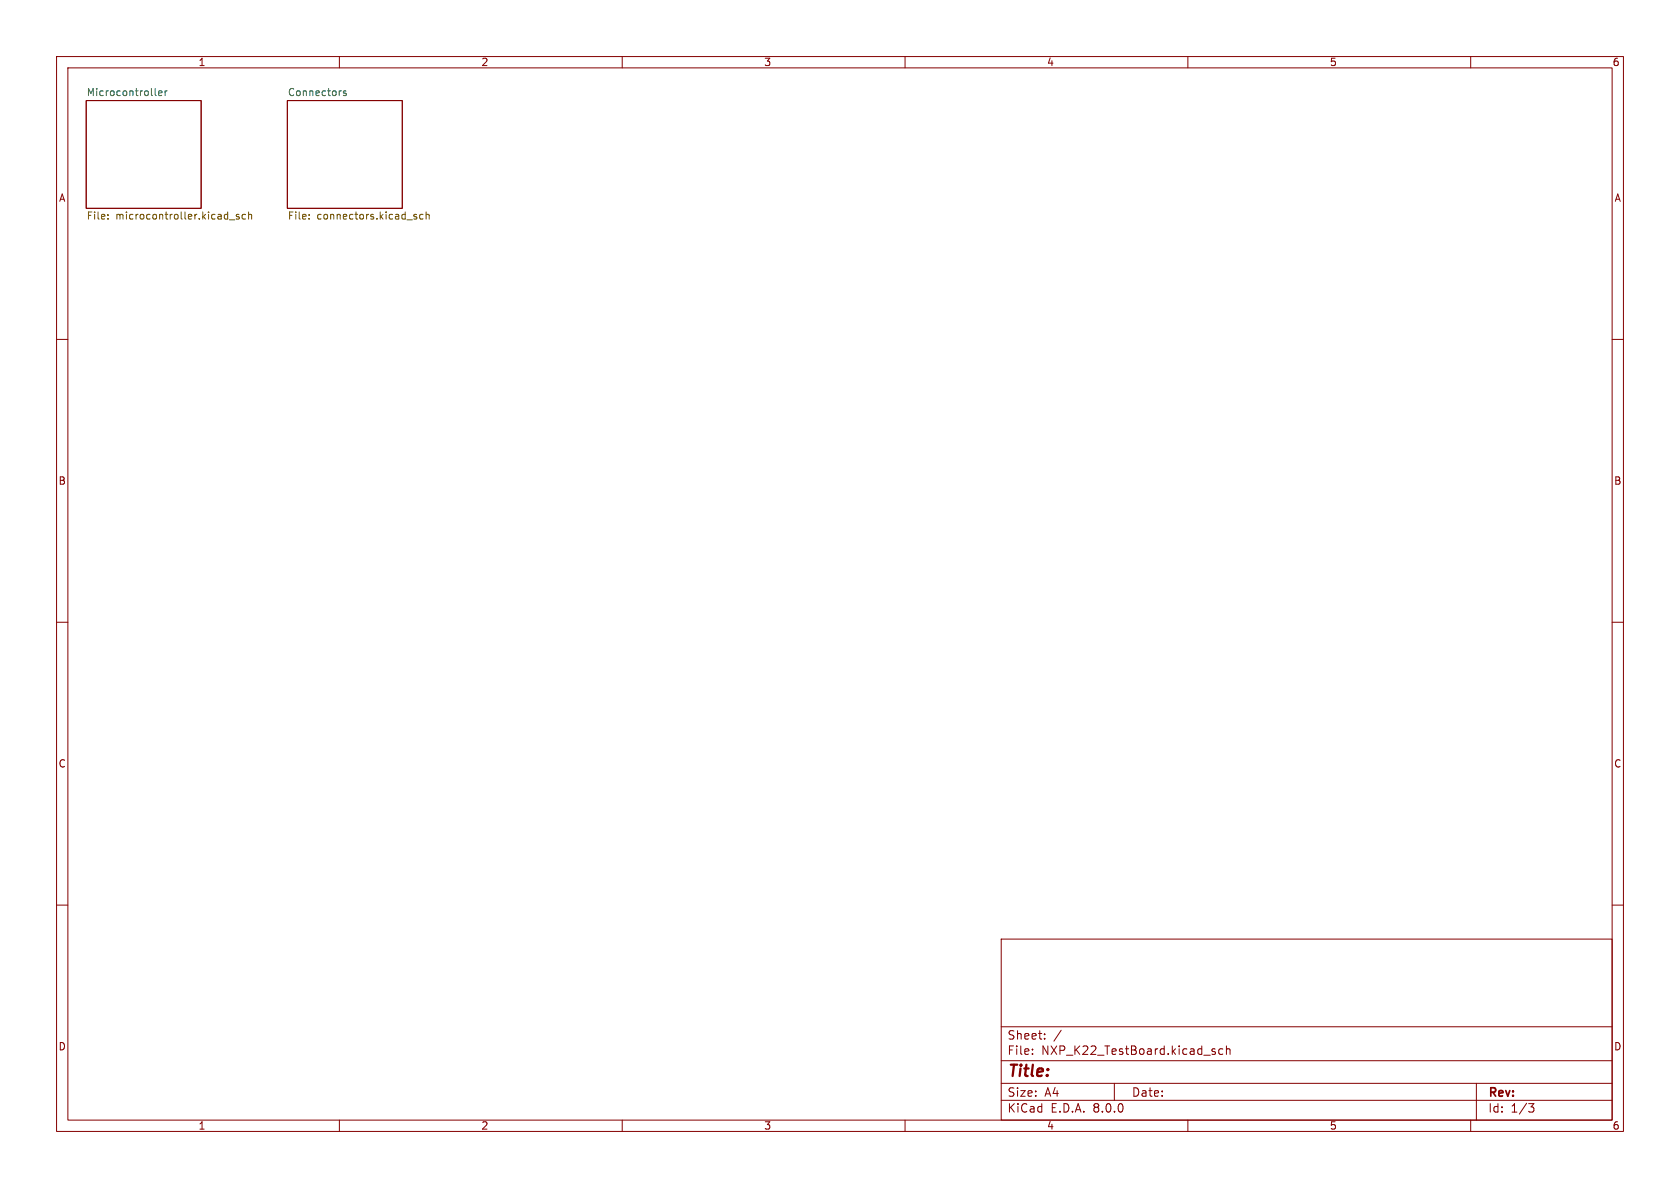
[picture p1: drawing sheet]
<svg xmlns="http://www.w3.org/2000/svg" width="297mm" height="210mm" viewBox="0 0 297 210" stroke-linecap="round" stroke-linejoin="round" font-family="sans-serif">
<g fill="none" stroke="#840000" stroke-width=".18">
<path d="M10 10h277v190h-277zM12 12h273v186h-273zM15.2 17.8h20.4v19h-20.4zM50.8 17.8h20.3v19h-20.3zM60 10v2M110 10v2M160 10v2M210 10v2M260 10v2M10 60h2M285 60h2M10 110h2"/>
<path d="M285 110h2M10 160h2M285 160h2M177 166h108v32h-108zM60 198v2M110 198v2M160 198v2M177 194.5h108M177 191.5h108M177 187.5h108M177 181.5h108M182.5 186.3v.1"/>
<path d="M182.5 185.5v.1M184.7 183.6v.1M184.7 182.8v.1M187.6 182.1l-1.3 2M197 191.5v3M210 198v2M214.5 185.9l.3 .1 .1 .2-.2 .2h-.3M214.5 185.4l.3 .1M216.2 185.5l-.5-.1-.2 .3v.4l.1 .2h.6M216.8 185.5l.2-.1 .4 .1 .1 .9M216.8 184.9v1.5M260 198v2"/>
<path d="M261 191.5v6.5M270.2 195.1h1l-.5 .6 .4 .1 .1 .5-.3 .3h-.4"/>
</g>
<path d="M27.4 16.7l.2 .2M28 16.5l.6-.1v-.3h-.4l-.2 .1 .1 .6h.5M29.2 16.1v.8M29.6 16.1l-.4 .2M61.2 16.1h-.3l-.2 .1 .1 .2 .4 .1v.3h-.5" fill="none" stroke="#006464" stroke-width=".18"/>
<g fill="none" stroke="#725600" stroke-width=".18">
<path d="M19.1 38.6v.1M19.1 38v.1M40.6 38.9h.9M42.3 38l-.4-.1-.1 .2v.2l.5 .1v.3h-.5M43.4 38l-.4-.1-.2 .2 .1 .6h.5M43.9 38l.2-.1 .3 .1 .1 .7M43.9 37.5v1.2M54.6 38.6v.1M54.6 38v.1M73.5 38.3l.2 .2-.2 .2M73.5 37.9l.1 .1M74.8 38l-.4-.1-.2 .2 .1 .6h.5"/>
<path d="M75.3 38l.2-.1 .3 .1 .1 .7M75.3 37.5v1.2"/>
</g>
<text font-size="2.8" fill="#840000" x="178" y="190.9">Title:</text>
<g font-size="2.1" fill="#840000">
<text x="178" y="184">Sheet:</text>
<text x="178" y="186.7">File:</text>
<text x="184.1" y="186.7">NXP_K22_TestBoard.kicad_sch</text>
<text x="178" y="196.9">KiCad</text>
<text x="178" y="194.1">Size:</text>
<text x="184.7" y="194.1">A4</text>
<text x="185.7" y="196.9">E.D.A.</text>
<text x="193.3" y="196.9">8.0.0</text>
<text x="200" y="194.1">Date:</text>
<text x="263" y="194.3">Rev:</text>
<text x="263" y="196.9">Id:</text>
<text x="267.1" y="196.9">1/3</text>
</g>
<g font-size="1.8" fill="#840000">
<text x="35" y="11.9">1</text>
<text x="85" y="11.9">2</text>
<text x="135" y="11.9">3</text>
<text x="185" y="11.9">4</text>
<text x="235" y="11.9">5</text>
<text x="285" y="11.9">6</text>
<text x="10.3" y="35.9">A</text>
<text x="285.3" y="35.9">A</text>
<text x="10.3" y="85.9">B</text>
<text x="285.3" y="85.9">B</text>
<text x="10.3" y="135.9">C</text>
<text x="285.3" y="135.9">C</text>
<text x="10.3" y="185.9">D</text>
<text x="285.3" y="185.9">D</text>
<text x="35" y="199.9">1</text>
<text x="85" y="199.9">2</text>
<text x="135" y="199.9">3</text>
<text x="185" y="199.9">4</text>
<text x="235" y="199.9">5</text>
<text x="285" y="199.9">6</text>
</g>
<g font-size="1.8" fill="#006464">
<text x="15.2" y="17.1">Microcontroller</text>
<text x="50.8" y="17.1">Connectors</text>
</g>
<g font-size="1.8" fill="#725600">
<text x="15.2" y="39.1">File:</text>
<text x="20.5" y="39.1">microcontroller.kicad_sch</text>
<text x="50.8" y="39.1">File:</text>
<text x="56" y="39.1">connectors.kicad_sch</text>
</g>
</svg>
